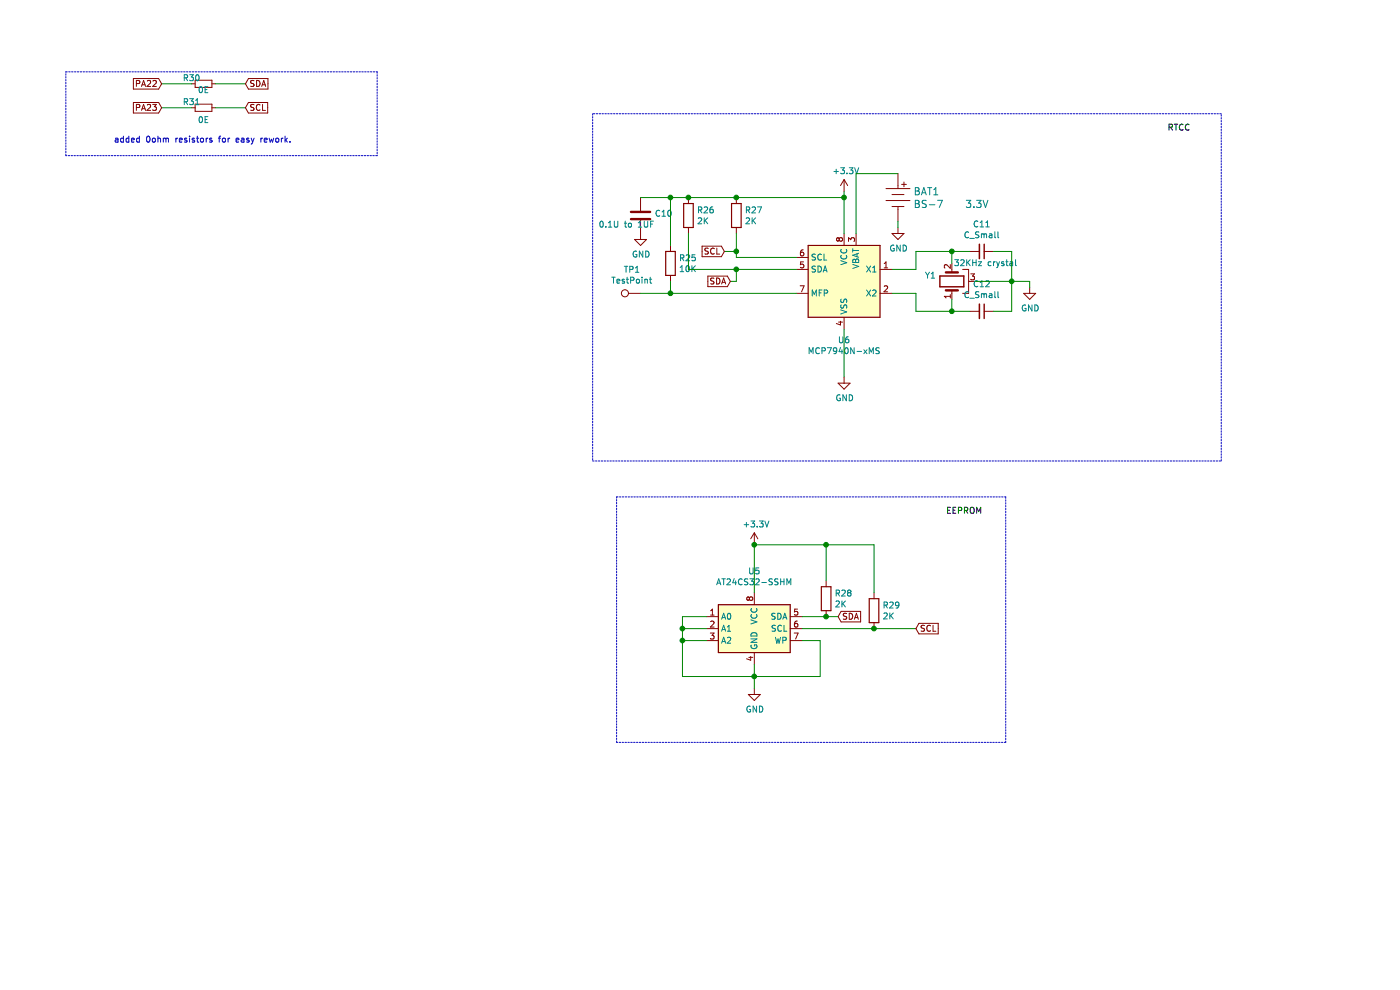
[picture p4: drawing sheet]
EESchema Schematic File Version 4
EELAYER 30 0
EELAYER END
$Descr A4 11693 8268
encoding utf-8
Sheet 4 4
Title ""
Date ""
Rev ""
Comp ""
Comment1 ""
Comment2 ""
Comment3 ""
Comment4 ""
$EndDescr
$Comp
L Timer:MCP7940N-xMS U6
U 1 1
P 7050 2350
F 0 "U6" H 7050 1861 50  0000 C CNN
F 1 "MCP7940N-xMS" H 7050 1770 50  0000 C CNN
F 2 "Package_SO:SOIC-8_3.9x4.9mm_P1.27mm" H 7050 2350 50  0001 C CNN
F 3 "http://ww1.microchip.com/downloads/en/DeviceDoc/20005010F.pdf" H 7050 2350 50  0001 C CNN
	1    7050 2350
	1    0    0    -1  
$EndComp
$Comp
L Platform-rescue:BS-7-dk_Battery-Holders-Clips-Contacts-Platform-rescue-Platform-rescue BAT1
U 1 1
P 7500 1650
F 0 "BAT1" H 7628 1703 60  0000 L CNN
F 1 "BS-7    3.3V" H 7628 1597 60  0000 L CNN
F 2 "Battery:BatteryHolder_Keystone_103_1x20mm" H 7700 1850 60  0001 L CNN
F 3 "http://www.memoryprotectiondevices.com/datasheets/BS-7-datasheet.pdf" V 7700 1950 60  0001 L CNN
F 4 "BS-7-ND" H 7700 2050 60  0001 L CNN "Digi-Key_PN"
F 5 "BS-7" H 7700 2150 60  0001 L CNN "MPN"
F 6 "Battery Products" H 7700 2250 60  0001 L CNN "Category"
F 7 "Battery Holders, Clips, Contacts" H 7700 2350 60  0001 L CNN "Family"
F 8 "http://www.memoryprotectiondevices.com/datasheets/BS-7-datasheet.pdf" H 7700 2450 60  0001 L CNN "DK_Datasheet_Link"
F 9 "/product-detail/en/mpd-memory-protection-devices/BS-7/BS-7-ND/389447" H 7700 2550 60  0001 L CNN "DK_Detail_Page"
F 10 "BATTERY HOLDER COIN 20MM PC PIN" H 7700 2650 60  0001 L CNN "Description"
F 11 "MPD (Memory Protection Devices)" H 7700 2750 60  0001 L CNN "Manufacturer"
F 12 "Active" H 7700 2850 60  0001 L CNN "Status"
	1    7500 1650
	1    0    0    -1  
$EndComp
$Comp
L power:+3.3V #PWR049
U 1 1
P 7050 1600
F 0 "#PWR049" H 7050 1450 50  0001 C CNN
F 1 "+3.3V" H 7065 1773 50  0000 C CNN
F 2 "" H 7050 1600 50  0001 C CNN
F 3 "" H 7050 1600 50  0001 C CNN
	1    7050 1600
	1    0    0    -1  
$EndComp
$Comp
L Device:C C10
U 1 1
P 5350 1800
F 0 "C10" H 5468 1846 50  0000 L TNN
F 1 "0.1U to 1UF" H 5468 1755 50  0000 R TNN
F 2 "Capacitor_SMD:C_0402_1005Metric" H 5388 1650 50  0001 C CNN
F 3 "~" H 5350 1800 50  0001 C CNN
	1    5350 1800
	1    0    0    -1  
$EndComp
Wire Wire Line
	7150 1950 7150 1450
$Comp
L power:GND #PWR046
U 1 1
P 5350 1950
F 0 "#PWR046" H 5350 1700 50  0001 C CNN
F 1 "GND" H 5355 1777 50  0000 C CNN
F 2 "" H 5350 1950 50  0001 C CNN
F 3 "" H 5350 1950 50  0001 C CNN
	1    5350 1950
	1    0    0    -1  
$EndComp
$Comp
L power:GND #PWR052
U 1 1
P 7500 1900
F 0 "#PWR052" H 7500 1650 50  0001 C CNN
F 1 "GND" H 7505 1727 50  0000 C CNN
F 2 "" H 7500 1900 50  0001 C CNN
F 3 "" H 7500 1900 50  0001 C CNN
	1    7500 1900
	1    0    0    -1  
$EndComp
Wire Wire Line
	7050 1600 7050 1650
Wire Wire Line
	5350 1650 5600 1650
Connection ~ 7050 1650
Wire Wire Line
	7050 1650 7050 1950
$Comp
L Device:R R27
U 1 1
P 6150 1800
F 0 "R27" H 6220 1846 50  0000 L CNN
F 1 "2K" H 6220 1755 50  0000 L CNN
F 2 "Resistor_SMD:R_0603_1608Metric" V 6080 1800 50  0001 C CNN
F 3 "~" H 6150 1800 50  0001 C CNN
	1    6150 1800
	1    0    0    -1  
$EndComp
Connection ~ 6150 1650
Wire Wire Line
	6150 1650 7050 1650
$Comp
L Device:R R26
U 1 1
P 5750 1800
F 0 "R26" H 5820 1846 50  0000 L CNN
F 1 "2K" H 5820 1755 50  0000 L CNN
F 2 "Resistor_SMD:R_0603_1608Metric" V 5680 1800 50  0001 C CNN
F 3 "~" H 5750 1800 50  0001 C CNN
	1    5750 1800
	1    0    0    -1  
$EndComp
Connection ~ 5750 1650
Wire Wire Line
	5750 1650 6150 1650
Wire Wire Line
	6650 2150 6150 2150
Wire Wire Line
	6150 2150 6150 2100
Wire Wire Line
	6650 2250 6150 2250
Wire Wire Line
	5750 2250 5750 1950
$Comp
L power:GND #PWR050
U 1 1
P 7050 3150
F 0 "#PWR050" H 7050 2900 50  0001 C CNN
F 1 "GND" H 7055 2977 50  0000 C CNN
F 2 "" H 7050 3150 50  0001 C CNN
F 3 "" H 7050 3150 50  0001 C CNN
	1    7050 3150
	1    0    0    -1  
$EndComp
Wire Wire Line
	7050 3150 7050 2750
$Comp
L Device:R R25
U 1 1
P 5600 2200
F 0 "R25" H 5670 2246 50  0000 L CNN
F 1 "10K" H 5670 2155 50  0000 L CNN
F 2 "Resistor_SMD:R_0603_1608Metric" V 5530 2200 50  0001 C CNN
F 3 "~" H 5600 2200 50  0001 C CNN
	1    5600 2200
	1    0    0    -1  
$EndComp
Wire Wire Line
	5600 2050 5600 1650
Connection ~ 5600 1650
Wire Wire Line
	5600 1650 5750 1650
Wire Wire Line
	5600 2350 5600 2450
Wire Wire Line
	5600 2450 6650 2450
$Comp
L Memory_EEPROM:AT24CS32-SSHM U5
U 1 1
P 6300 5250
F 0 "U5" H 6300 5731 50  0000 C CNN
F 1 "AT24CS32-SSHM" H 6300 5640 50  0000 C CNN
F 2 "Package_SO:SOIC-8_3.9x4.9mm_P1.27mm" H 6300 5250 50  0001 C CNN
F 3 "http://ww1.microchip.com/downloads/en/DeviceDoc/Atmel-8869-SEEPROM-AT24CS32-Datasheet.pdf" H 6300 5250 50  0001 C CNN
	1    6300 5250
	1    0    0    -1  
$EndComp
$Comp
L power:+3.3V #PWR047
U 1 1
P 6300 4550
F 0 "#PWR047" H 6300 4400 50  0001 C CNN
F 1 "+3.3V" H 6315 4723 50  0000 C CNN
F 2 "" H 6300 4550 50  0001 C CNN
F 3 "" H 6300 4550 50  0001 C CNN
	1    6300 4550
	1    0    0    -1  
$EndComp
Wire Wire Line
	6300 4550 6300 4950
$Comp
L power:GND #PWR048
U 1 1
P 6300 5750
F 0 "#PWR048" H 6300 5500 50  0001 C CNN
F 1 "GND" H 6305 5577 50  0000 C CNN
F 2 "" H 6300 5750 50  0001 C CNN
F 3 "" H 6300 5750 50  0001 C CNN
	1    6300 5750
	1    0    0    -1  
$EndComp
Wire Wire Line
	6300 5750 6300 5650
Wire Wire Line
	5900 5350 5700 5350
Wire Wire Line
	5700 5350 5700 5650
Wire Wire Line
	5700 5650 6300 5650
Connection ~ 6300 5650
Wire Wire Line
	6300 5650 6300 5550
Wire Wire Line
	5900 5250 5700 5250
Connection ~ 5700 5350
Wire Wire Line
	5900 5150 5700 5150
Wire Wire Line
	5700 5150 5700 5250
Connection ~ 5700 5250
Wire Wire Line
	5700 5250 5700 5350
$Comp
L Device:R R28
U 1 1
P 6900 5000
F 0 "R28" H 6970 5046 50  0000 L CNN
F 1 "2K" H 6970 4955 50  0000 L CNN
F 2 "Resistor_SMD:R_0603_1608Metric" V 6830 5000 50  0001 C CNN
F 3 "~" H 6900 5000 50  0001 C CNN
	1    6900 5000
	1    0    0    -1  
$EndComp
$Comp
L Device:R R29
U 1 1
P 7300 5100
F 0 "R29" H 7370 5146 50  0000 L CNN
F 1 "2K" H 7370 5055 50  0000 L CNN
F 2 "Resistor_SMD:R_0603_1608Metric" V 7230 5100 50  0001 C CNN
F 3 "~" H 7300 5100 50  0001 C CNN
	1    7300 5100
	1    0    0    -1  
$EndComp
Wire Wire Line
	6700 5350 6850 5350
Wire Wire Line
	6850 5350 6850 5650
Wire Wire Line
	6850 5650 6300 5650
Text GLabel 6050 2100 0    50   Input ~ 0
SCL
Wire Wire Line
	6050 2100 6150 2100
Connection ~ 6150 2100
Wire Wire Line
	6150 2100 6150 1950
Text GLabel 6100 2350 0    50   Input ~ 0
SDA
Wire Wire Line
	6100 2350 6150 2350
Wire Wire Line
	6150 2350 6150 2250
Connection ~ 6150 2250
Wire Wire Line
	6150 2250 5750 2250
Wire Wire Line
	6700 5150 6900 5150
Wire Wire Line
	6700 5250 7300 5250
Wire Wire Line
	6300 4550 6900 4550
Wire Wire Line
	6900 4550 6900 4850
Connection ~ 6300 4550
Wire Wire Line
	6900 4550 7300 4550
Wire Wire Line
	7300 4550 7300 4950
Connection ~ 6900 4550
Text GLabel 7650 5250 2    50   Input ~ 0
SCL
Wire Wire Line
	7650 5250 7300 5250
Connection ~ 7300 5250
Text GLabel 7000 5150 2    50   Input ~ 0
SDA
Wire Wire Line
	7000 5150 6900 5150
Connection ~ 6900 5150
Text GLabel 2050 700  2    50   Input ~ 0
SDA
Text GLabel 2050 900  2    50   Input ~ 0
SCL
Text GLabel 1350 900  0    50   Input ~ 0
PA23
Text GLabel 1350 700  0    50   Input ~ 0
PA22
Wire Notes Line
	550  600  3150 600 
Wire Notes Line
	3150 600  3150 1300
Wire Notes Line
	3150 1300 550  1300
Wire Notes Line
	550  1300 550  600 
Wire Notes Line
	4950 950  4950 3850
Wire Notes Line
	4950 3850 10200 3850
Wire Notes Line
	10200 3850 10200 950 
Wire Notes Line
	10200 950  4950 950 
Wire Notes Line
	5150 4150 8400 4150
Wire Notes Line
	8400 4150 8400 6200
Wire Notes Line
	8400 6200 5150 6200
Wire Notes Line
	5150 6200 5150 4150
Text Label 7900 4300 0    50   ~ 0
EEPROM
Text Label 9750 1100 0    50   ~ 0
RTCC
Wire Wire Line
	7150 1450 7500 1450
Wire Wire Line
	7500 1900 7500 1850
$Comp
L Device:R_Small R30
U 1 1
P 1700 700
F 0 "R30" V 1650 600 50  0000 C CNN
F 1 "0E" V 1750 700 50  0000 C CNN
F 2 "Resistor_SMD:R_0603_1608Metric" H 1700 700 50  0001 C CNN
F 3 "~" H 1700 700 50  0001 C CNN
	1    1700 700 
	0    1    1    0   
$EndComp
$Comp
L Device:R_Small R31
U 1 1
P 1700 900
F 0 "R31" V 1650 800 50  0000 C CNN
F 1 "0E" V 1800 900 50  0000 C CNN
F 2 "Resistor_SMD:R_0603_1608Metric" H 1700 900 50  0001 C CNN
F 3 "~" H 1700 900 50  0001 C CNN
	1    1700 900 
	0    1    1    0   
$EndComp
Wire Wire Line
	1350 900  1600 900 
Wire Wire Line
	1800 900  2050 900 
Wire Wire Line
	2050 700  1800 700 
Wire Wire Line
	1600 700  1350 700 
Text Notes 950  1200 0    50   ~ 0
added 0ohm resistors for easy rework.
$Comp
L Device:Crystal_GND3 Y1
U 1 1
P 7950 2350
F 0 "Y1" V 7996 2481 50  0000 L CNN
F 1 "32KHz crystal" V 8100 1800 50  0000 L CNN
F 2 "Crystal:Crystal_AT310_D3.0mm_L10.0mm_Horizontal_1EP_style2" H 7950 2350 50  0001 C CNN
F 3 "~" H 7950 2350 50  0001 C CNN
	1    7950 2350
	0    -1   -1   0   
$EndComp
Wire Wire Line
	7450 2250 7650 2250
Wire Wire Line
	7650 2250 7650 2100
Wire Wire Line
	7650 2100 7950 2100
Wire Wire Line
	7950 2100 7950 2200
Wire Wire Line
	7450 2450 7650 2450
Wire Wire Line
	7650 2450 7650 2600
Wire Wire Line
	7650 2600 7950 2600
Wire Wire Line
	7950 2600 7950 2500
$Comp
L power:GND #PWR051
U 1 1
P 8600 2400
F 0 "#PWR051" H 8600 2150 50  0001 C CNN
F 1 "GND" H 8605 2227 50  0000 C CNN
F 2 "" H 8600 2400 50  0001 C CNN
F 3 "" H 8600 2400 50  0001 C CNN
	1    8600 2400
	1    0    0    -1  
$EndComp
$Comp
L Device:C_Small C11
U 1 1
P 8200 2100
F 0 "C11" V 7971 2100 50  0000 C CNN
F 1 "C_Small" V 8062 2100 50  0000 C CNN
F 2 "Capacitor_SMD:C_0402_1005Metric" H 8200 2100 50  0001 C CNN
F 3 "~" H 8200 2100 50  0001 C CNN
	1    8200 2100
	0    1    1    0   
$EndComp
$Comp
L Device:C_Small C12
U 1 1
P 8200 2600
F 0 "C12" V 7971 2600 50  0000 C CNN
F 1 "C_Small" V 8062 2600 50  0000 C CNN
F 2 "Capacitor_SMD:C_0402_1005Metric" H 8200 2600 50  0001 C CNN
F 3 "~" H 8200 2600 50  0001 C CNN
	1    8200 2600
	0    1    1    0   
$EndComp
Wire Wire Line
	8100 2100 7950 2100
Connection ~ 7950 2100
Wire Wire Line
	7950 2600 8100 2600
Connection ~ 7950 2600
Wire Wire Line
	8300 2100 8450 2100
Wire Wire Line
	8450 2100 8450 2350
Wire Wire Line
	8450 2600 8300 2600
Wire Wire Line
	8450 2350 8600 2350
Wire Wire Line
	8600 2350 8600 2400
Connection ~ 8450 2350
Wire Wire Line
	8450 2350 8450 2600
Wire Wire Line
	8150 2350 8450 2350
$Comp
L Connector:TestPoint TP1
U 1 1
P 5350 2450
F 0 "TP1" V 5545 2522 50  0000 C CNN
F 1 "TestPoint" V 5454 2522 50  0000 C CNN
F 2 "TestPoint:TestPoint_Pad_D2.5mm" H 5550 2450 50  0001 C CNN
F 3 "~" H 5550 2450 50  0001 C CNN
	1    5350 2450
	0    -1   -1   0   
$EndComp
Wire Wire Line
	5350 2450 5600 2450
Connection ~ 5600 2450
$EndSCHEMATC
